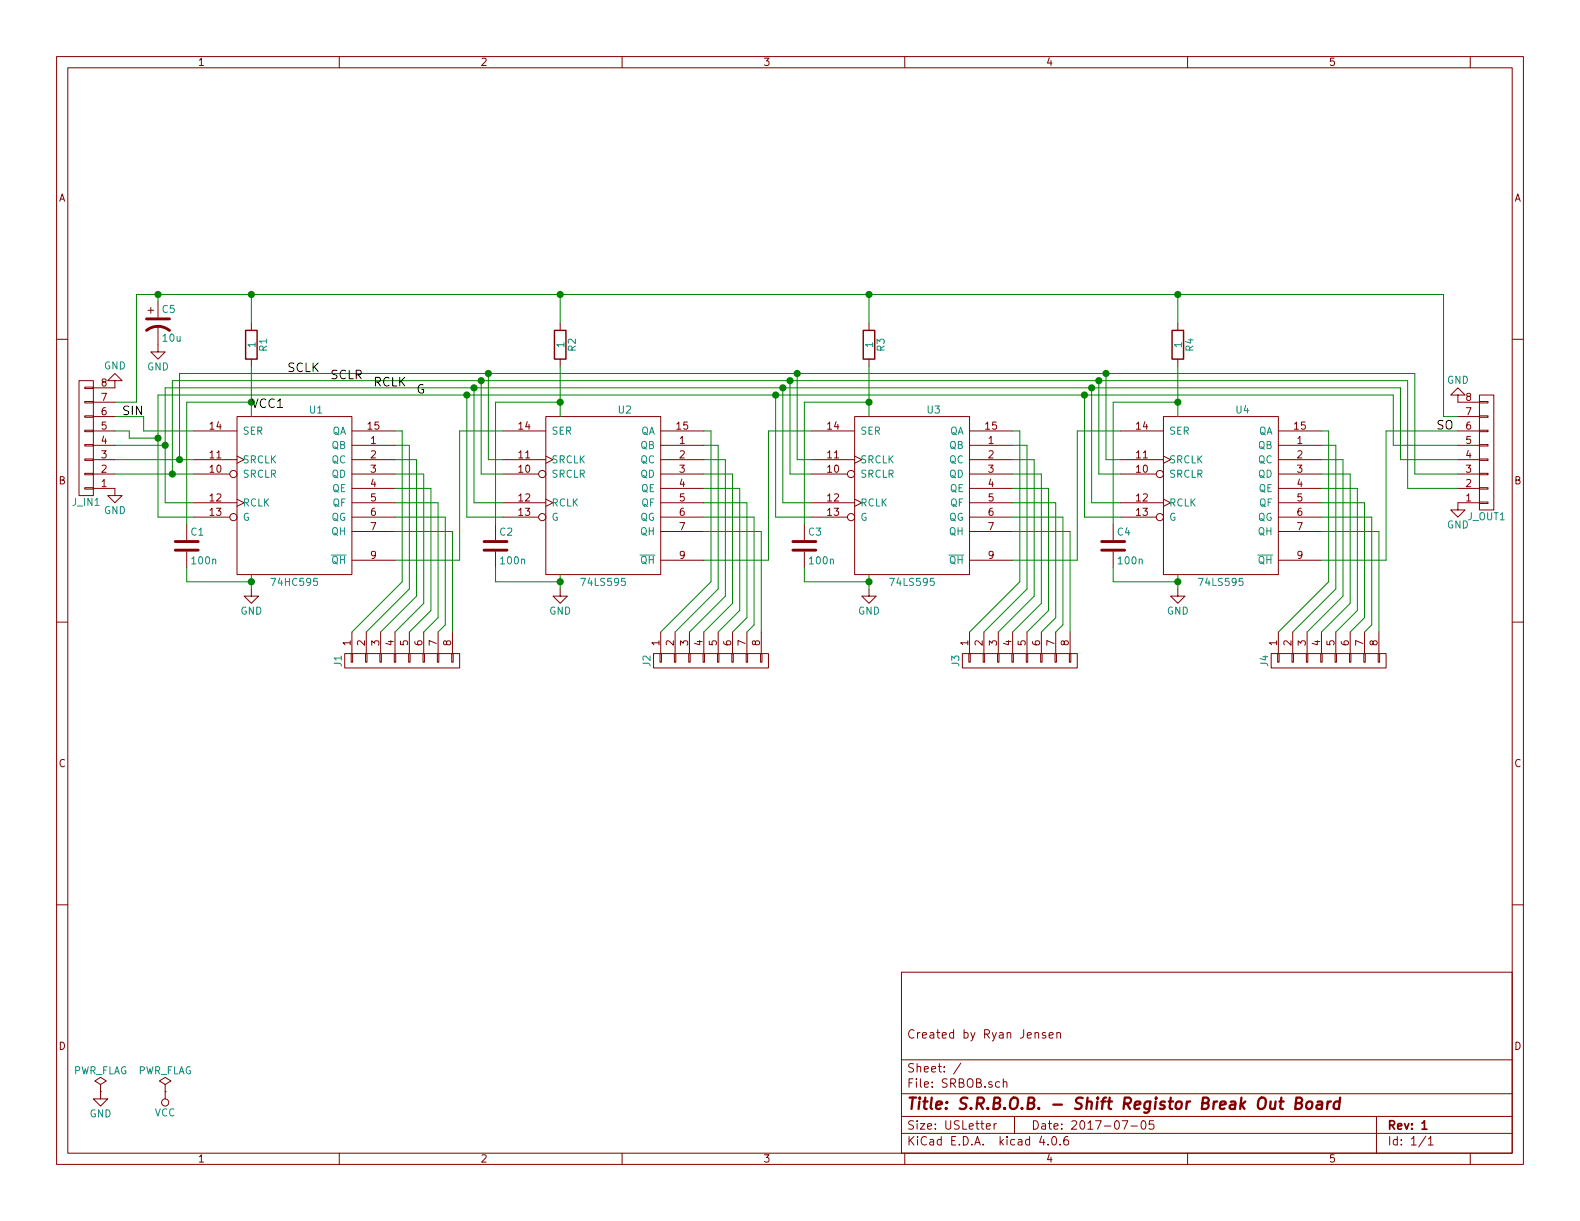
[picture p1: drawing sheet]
EESchema Schematic File Version 2
LIBS:power
LIBS:device
LIBS:transistors
LIBS:conn
LIBS:linear
LIBS:regul
LIBS:74xx
LIBS:cmos4000
LIBS:adc-dac
LIBS:memory
LIBS:xilinx
LIBS:microcontrollers
LIBS:dsp
LIBS:microchip
LIBS:analog_switches
LIBS:motorola
LIBS:texas
LIBS:intel
LIBS:audio
LIBS:interface
LIBS:digital-audio
LIBS:philips
LIBS:display
LIBS:cypress
LIBS:siliconi
LIBS:opto
LIBS:atmel
LIBS:contrib
LIBS:valves
LIBS:SRBOB-cache
EELAYER 25 0
EELAYER END
$Descr USLetter 11000 8500
encoding utf-8
Sheet 1 1
Title "S.R.B.O.B. - Shift Registor Break Out Board"
Date "2017-07-05"
Rev "1"
Comp ""
Comment1 "Created by Ryan Jensen"
Comment2 ""
Comment3 ""
Comment4 ""
$EndDescr
$Comp
L 74HC595 U1
U 1 1
P 2050 3450
F 0 "U1" H 2200 4050 50  0000 C CNN
F 1 "74HC595" H 2050 2850 50  0000 C CNN
F 2 "Housings_DIP:DIP-16_W7.62mm" H 2050 3450 50  0001 C CNN
F 3 "" H 2050 3450 50  0001 C CNN
	1    2050 3450
	1    0    0    -1  
$EndComp
$Comp
L 74LS595 U2
U 1 1
P 4200 3450
F 0 "U2" H 4350 4050 50  0000 C CNN
F 1 "74LS595" H 4200 2850 50  0000 C CNN
F 2 "Housings_DIP:DIP-16_W7.62mm" H 4200 3450 50  0001 C CNN
F 3 "" H 4200 3450 50  0001 C CNN
	1    4200 3450
	1    0    0    -1  
$EndComp
$Comp
L 74LS595 U3
U 1 1
P 6350 3450
F 0 "U3" H 6500 4050 50  0000 C CNN
F 1 "74LS595" H 6350 2850 50  0000 C CNN
F 2 "Housings_DIP:DIP-16_W7.62mm" H 6350 3450 50  0001 C CNN
F 3 "" H 6350 3450 50  0001 C CNN
	1    6350 3450
	1    0    0    -1  
$EndComp
$Comp
L 74LS595 U4
U 1 1
P 8500 3450
F 0 "U4" H 8650 4050 50  0000 C CNN
F 1 "74LS595" H 8500 2850 50  0000 C CNN
F 2 "Housings_DIP:DIP-16_W7.62mm" H 8500 3450 50  0001 C CNN
F 3 "" H 8500 3450 50  0001 C CNN
	1    8500 3450
	1    0    0    -1  
$EndComp
$Comp
L CONN_01X08 J1
U 1 1
P 2800 4600
F 0 "J1" H 2800 5050 50  0000 C CNN
F 1 "CONN_01X08" V 2900 4600 50  0001 C CNN
F 2 "Pin_Headers:Pin_Header_Straight_1x08_Pitch2.54mm" H 2800 4600 50  0001 C CNN
F 3 "" H 2800 4600 50  0001 C CNN
	1    2800 4600
	0    -1   1    0   
$EndComp
$Comp
L CONN_01X08 J2
U 1 1
P 4950 4600
F 0 "J2" H 4950 5050 50  0000 C CNN
F 1 "CONN_01X08" V 5050 4600 50  0001 C CNN
F 2 "Pin_Headers:Pin_Header_Straight_1x08_Pitch2.54mm" H 4950 4600 50  0001 C CNN
F 3 "" H 4950 4600 50  0001 C CNN
	1    4950 4600
	0    -1   1    0   
$EndComp
$Comp
L CONN_01X08 J3
U 1 1
P 7100 4600
F 0 "J3" H 7100 5050 50  0000 C CNN
F 1 "CONN_01X08" V 7200 4600 50  0001 C CNN
F 2 "Pin_Headers:Pin_Header_Straight_1x08_Pitch2.54mm" H 7100 4600 50  0001 C CNN
F 3 "" H 7100 4600 50  0001 C CNN
	1    7100 4600
	0    -1   1    0   
$EndComp
$Comp
L CONN_01X08 J4
U 1 1
P 9250 4600
F 0 "J4" H 9250 5050 50  0000 C CNN
F 1 "CONN_01X08" V 9350 4600 50  0001 C CNN
F 2 "Pin_Headers:Pin_Header_Straight_1x08_Pitch2.54mm" H 9250 4600 50  0001 C CNN
F 3 "" H 9250 4600 50  0001 C CNN
	1    9250 4600
	0    -1   1    0   
$EndComp
$Comp
L CONN_01X08 J_IN1
U 1 1
P 600 3050
F 0 "J_IN1" H 600 3500 50  0000 C CNN
F 1 "CONN_01X08" V 700 3050 50  0001 C CNN
F 2 "Pin_Headers:Pin_Header_Straight_1x08_Pitch2.54mm" H 600 3050 50  0001 C CNN
F 3 "" H 600 3050 50  0001 C CNN
	1    600  3050
	-1   0    0    1   
$EndComp
$Comp
L GND #PWR4
U 1 1
P 800 2700
F 0 "#PWR4" H 800 2450 50  0001 C CNN
F 1 "GND" H 800 2550 50  0000 C CNN
F 2 "" H 800 2700 50  0001 C CNN
F 3 "" H 800 2700 50  0001 C CNN
	1    800  2700
	-1   0    0    1   
$EndComp
$Comp
L GND #PWR5
U 1 1
P 800 3400
F 0 "#PWR5" H 800 3150 50  0001 C CNN
F 1 "GND" H 800 3250 50  0000 C CNN
F 2 "" H 800 3400 50  0001 C CNN
F 3 "" H 800 3400 50  0001 C CNN
	1    800  3400
	1    0    0    -1  
$EndComp
$Comp
L CONN_01X08 J_OUT1
U 1 1
P 10350 3150
F 0 "J_OUT1" H 10350 3600 50  0000 C CNN
F 1 "CONN_01X08" V 10450 3150 50  0001 C CNN
F 2 "Pin_Headers:Pin_Header_Straight_1x08_Pitch2.54mm" H 10350 3150 50  0001 C CNN
F 3 "" H 10350 3150 50  0001 C CNN
	1    10350 3150
	1    0    0    1   
$EndComp
$Comp
L GND #PWR10
U 1 1
P 10150 2800
F 0 "#PWR10" H 10150 2550 50  0001 C CNN
F 1 "GND" H 10150 2650 50  0000 C CNN
F 2 "" H 10150 2800 50  0001 C CNN
F 3 "" H 10150 2800 50  0001 C CNN
	1    10150 2800
	1    0    0    1   
$EndComp
$Comp
L GND #PWR11
U 1 1
P 10150 3500
F 0 "#PWR11" H 10150 3250 50  0001 C CNN
F 1 "GND" H 10150 3350 50  0000 C CNN
F 2 "" H 10150 3500 50  0001 C CNN
F 3 "" H 10150 3500 50  0001 C CNN
	1    10150 3500
	-1   0    0    -1  
$EndComp
$Comp
L R R1
U 1 1
P 1750 2400
F 0 "R1" V 1830 2400 50  0000 C CNN
F 1 "1" V 1750 2400 50  0000 C CNN
F 2 "Resistors_SMD:R_0603" V 1680 2400 50  0001 C CNN
F 3 "" H 1750 2400 50  0001 C CNN
	1    1750 2400
	1    0    0    -1  
$EndComp
$Comp
L R R2
U 1 1
P 3900 2400
F 0 "R2" V 3980 2400 50  0000 C CNN
F 1 "1" V 3900 2400 50  0000 C CNN
F 2 "Resistors_SMD:R_0603" V 3830 2400 50  0001 C CNN
F 3 "" H 3900 2400 50  0001 C CNN
	1    3900 2400
	1    0    0    -1  
$EndComp
$Comp
L R R4
U 1 1
P 8200 2400
F 0 "R4" V 8280 2400 50  0000 C CNN
F 1 "1" V 8200 2400 50  0000 C CNN
F 2 "Resistors_SMD:R_0603" V 8130 2400 50  0001 C CNN
F 3 "" H 8200 2400 50  0001 C CNN
	1    8200 2400
	1    0    0    -1  
$EndComp
$Comp
L R R3
U 1 1
P 6050 2400
F 0 "R3" V 6130 2400 50  0000 C CNN
F 1 "1" V 6050 2400 50  0000 C CNN
F 2 "Resistors_SMD:R_0603" V 5980 2400 50  0001 C CNN
F 3 "" H 6050 2400 50  0001 C CNN
	1    6050 2400
	1    0    0    -1  
$EndComp
$Comp
L C C4
U 1 1
P 7750 3800
F 0 "C4" H 7775 3900 50  0000 L CNN
F 1 "100n" H 7775 3700 50  0000 L CNN
F 2 "Capacitors_SMD:C_0603" H 7788 3650 50  0001 C CNN
F 3 "" H 7750 3800 50  0001 C CNN
	1    7750 3800
	1    0    0    -1  
$EndComp
$Comp
L C C3
U 1 1
P 5600 3800
F 0 "C3" H 5625 3900 50  0000 L CNN
F 1 "100n" H 5625 3700 50  0000 L CNN
F 2 "Capacitors_SMD:C_0603" H 5638 3650 50  0001 C CNN
F 3 "" H 5600 3800 50  0001 C CNN
	1    5600 3800
	1    0    0    -1  
$EndComp
$Comp
L C C2
U 1 1
P 3450 3800
F 0 "C2" H 3475 3900 50  0000 L CNN
F 1 "100n" H 3475 3700 50  0000 L CNN
F 2 "Capacitors_SMD:C_0603" H 3488 3650 50  0001 C CNN
F 3 "" H 3450 3800 50  0001 C CNN
	1    3450 3800
	1    0    0    -1  
$EndComp
$Comp
L C C1
U 1 1
P 1300 3800
F 0 "C1" H 1325 3900 50  0000 L CNN
F 1 "100n" H 1325 3700 50  0000 L CNN
F 2 "Capacitors_SMD:C_0603" H 1338 3650 50  0001 C CNN
F 3 "" H 1300 3800 50  0001 C CNN
	1    1300 3800
	1    0    0    -1  
$EndComp
$Comp
L GND #PWR6
U 1 1
P 1750 4100
F 0 "#PWR6" H 1750 3850 50  0001 C CNN
F 1 "GND" H 1750 3950 50  0000 C CNN
F 2 "" H 1750 4100 50  0001 C CNN
F 3 "" H 1750 4100 50  0001 C CNN
	1    1750 4100
	1    0    0    -1  
$EndComp
$Comp
L GND #PWR7
U 1 1
P 3900 4100
F 0 "#PWR7" H 3900 3850 50  0001 C CNN
F 1 "GND" H 3900 3950 50  0000 C CNN
F 2 "" H 3900 4100 50  0001 C CNN
F 3 "" H 3900 4100 50  0001 C CNN
	1    3900 4100
	1    0    0    -1  
$EndComp
$Comp
L GND #PWR8
U 1 1
P 6050 4100
F 0 "#PWR8" H 6050 3850 50  0001 C CNN
F 1 "GND" H 6050 3950 50  0000 C CNN
F 2 "" H 6050 4100 50  0001 C CNN
F 3 "" H 6050 4100 50  0001 C CNN
	1    6050 4100
	1    0    0    -1  
$EndComp
$Comp
L GND #PWR9
U 1 1
P 8200 4100
F 0 "#PWR9" H 8200 3850 50  0001 C CNN
F 1 "GND" H 8200 3950 50  0000 C CNN
F 2 "" H 8200 4100 50  0001 C CNN
F 3 "" H 8200 4100 50  0001 C CNN
	1    8200 4100
	1    0    0    -1  
$EndComp
$Comp
L CP1 C5
U 1 1
P 1100 2250
F 0 "C5" H 1125 2350 50  0000 L CNN
F 1 "10u" H 1125 2150 50  0000 L CNN
F 2 "Capacitors_Tantalum_SMD:CP_Tantalum_Case-B_EIA-3528-21_Wave" H 1100 2250 50  0001 C CNN
F 3 "" H 1100 2250 50  0001 C CNN
	1    1100 2250
	1    0    0    -1  
$EndComp
$Comp
L GND #PWR1
U 1 1
P 1100 2400
F 0 "#PWR1" H 1100 2150 50  0001 C CNN
F 1 "GND" H 1100 2250 50  0000 C CNN
F 2 "" H 1100 2400 50  0001 C CNN
F 3 "" H 1100 2400 50  0001 C CNN
	1    1100 2400
	1    0    0    -1  
$EndComp
Wire Wire Line
	3200 3900 3200 3000
Wire Wire Line
	3200 3000 3500 3000
Wire Wire Line
	4900 3900 5350 3900
Wire Wire Line
	5350 3900 5350 3000
Wire Wire Line
	5350 3000 5650 3000
Wire Wire Line
	7050 3900 7500 3900
Wire Wire Line
	7500 3900 7500 3000
Wire Wire Line
	7500 3000 7800 3000
Wire Wire Line
	1200 2650 1200 3300
Wire Wire Line
	1200 2650 9800 2650
Wire Wire Line
	3350 2650 3350 3300
Wire Wire Line
	3350 3300 3500 3300
Wire Wire Line
	5650 3300 5500 3300
Wire Wire Line
	5500 3300 5500 2650
Connection ~ 3350 2650
Wire Wire Line
	7800 3300 7650 3300
Wire Wire Line
	7650 3300 7650 2650
Connection ~ 5500 2650
Wire Wire Line
	1250 2600 9850 2600
Wire Wire Line
	5550 2600 5550 3200
Wire Wire Line
	5550 3200 5650 3200
Wire Wire Line
	3500 3200 3400 3200
Wire Wire Line
	3400 3200 3400 2600
Connection ~ 5550 2600
Wire Wire Line
	800  3300 1350 3300
Wire Wire Line
	800  3200 1350 3200
Wire Wire Line
	1250 2600 1250 3200
Connection ~ 3400 2600
Wire Wire Line
	1150 3500 1350 3500
Wire Wire Line
	1150 2700 1150 3500
Wire Wire Line
	1150 2700 9750 2700
Wire Wire Line
	3300 2700 3300 3500
Wire Wire Line
	3300 3500 3500 3500
Wire Wire Line
	5450 2700 5450 3500
Wire Wire Line
	5450 3500 5650 3500
Connection ~ 3300 2700
Wire Wire Line
	7600 2700 7600 3500
Wire Wire Line
	7600 3500 7800 3500
Connection ~ 5450 2700
Wire Wire Line
	1100 3600 1350 3600
Wire Wire Line
	1100 2750 1100 3600
Wire Wire Line
	1100 2750 9700 2750
Wire Wire Line
	7550 2750 7550 3600
Wire Wire Line
	7550 3600 7800 3600
Wire Wire Line
	5650 3600 5400 3600
Wire Wire Line
	5400 3600 5400 2750
Connection ~ 5400 2750
Wire Wire Line
	3500 3600 3250 3600
Wire Wire Line
	3250 3600 3250 2750
Connection ~ 3250 2750
Wire Wire Line
	3150 3700 3150 4400
Wire Wire Line
	3100 3600 3100 4350
Wire Wire Line
	3050 3500 3050 4300
Wire Wire Line
	3000 3400 3000 4250
Wire Wire Line
	2950 3300 2950 4200
Wire Wire Line
	2900 3200 2900 4150
Wire Wire Line
	2850 3100 2850 4100
Wire Wire Line
	2800 3000 2800 4050
Wire Wire Line
	4950 3000 4950 4050
Wire Wire Line
	7100 3000 7100 4050
Wire Wire Line
	9250 3000 9250 4050
Wire Wire Line
	9250 3000 9200 3000
Wire Wire Line
	7100 3000 7050 3000
Wire Wire Line
	4950 3000 4900 3000
Wire Wire Line
	2750 3900 3200 3900
Wire Wire Line
	2750 3000 2800 3000
Wire Wire Line
	2850 3100 2750 3100
Wire Wire Line
	2750 3200 2900 3200
Wire Wire Line
	2950 3300 2750 3300
Wire Wire Line
	2750 3400 3000 3400
Wire Wire Line
	3050 3500 2750 3500
Wire Wire Line
	2750 3600 3100 3600
Wire Wire Line
	3150 3700 2750 3700
Wire Wire Line
	4900 3100 5000 3100
Wire Wire Line
	5000 3100 5000 4100
Wire Wire Line
	4900 3200 5050 3200
Wire Wire Line
	5050 3200 5050 4150
Wire Wire Line
	4900 3300 5100 3300
Wire Wire Line
	5100 3300 5100 4200
Wire Wire Line
	4900 3400 5150 3400
Wire Wire Line
	5150 3400 5150 4250
Wire Wire Line
	4900 3500 5200 3500
Wire Wire Line
	5200 3500 5200 4300
Wire Wire Line
	4900 3600 5250 3600
Wire Wire Line
	5250 3600 5250 4350
Wire Wire Line
	4900 3700 5300 3700
Wire Wire Line
	5300 3700 5300 4400
Wire Wire Line
	7050 3100 7150 3100
Wire Wire Line
	7150 3100 7150 4100
Wire Wire Line
	7050 3200 7200 3200
Wire Wire Line
	7200 3200 7200 4150
Wire Wire Line
	7050 3300 7250 3300
Wire Wire Line
	7250 3300 7250 4200
Wire Wire Line
	7050 3400 7300 3400
Wire Wire Line
	7300 3400 7300 4250
Wire Wire Line
	7050 3500 7350 3500
Wire Wire Line
	7350 3500 7350 4300
Wire Wire Line
	7050 3600 7400 3600
Wire Wire Line
	7400 3600 7400 4350
Wire Wire Line
	7050 3700 7450 3700
Wire Wire Line
	7450 3700 7450 4400
Wire Wire Line
	9200 3100 9300 3100
Wire Wire Line
	9300 3100 9300 4100
Wire Wire Line
	9200 3200 9350 3200
Wire Wire Line
	9350 3200 9350 4150
Wire Wire Line
	9200 3300 9400 3300
Wire Wire Line
	9400 3300 9400 4200
Wire Wire Line
	9200 3400 9450 3400
Wire Wire Line
	9450 3400 9450 4250
Wire Wire Line
	9200 3500 9500 3500
Wire Wire Line
	9500 3500 9500 4300
Wire Wire Line
	9200 3600 9550 3600
Wire Wire Line
	9550 3600 9550 4350
Wire Wire Line
	9200 3700 9600 3700
Wire Wire Line
	9600 3700 9600 4400
Wire Wire Line
	9650 3900 9200 3900
Wire Wire Line
	9650 3000 9650 3900
Wire Wire Line
	2800 4050 2450 4400
Wire Wire Line
	2850 4100 2550 4400
Wire Wire Line
	2900 4150 2650 4400
Wire Wire Line
	2950 4200 2750 4400
Wire Wire Line
	3000 4250 2850 4400
Wire Wire Line
	3050 4300 2950 4400
Wire Wire Line
	3100 4350 3050 4400
Wire Wire Line
	4950 4050 4600 4400
Wire Wire Line
	5000 4100 4700 4400
Wire Wire Line
	5050 4150 4800 4400
Wire Wire Line
	5100 4200 4900 4400
Wire Wire Line
	5150 4250 5000 4400
Wire Wire Line
	5200 4300 5100 4400
Wire Wire Line
	5250 4350 5200 4400
Wire Wire Line
	7100 4050 6750 4400
Wire Wire Line
	7150 4100 6850 4400
Wire Wire Line
	7200 4150 6950 4400
Wire Wire Line
	7250 4200 7050 4400
Wire Wire Line
	7300 4250 7150 4400
Wire Wire Line
	7350 4300 7250 4400
Wire Wire Line
	7400 4350 7350 4400
Wire Wire Line
	9250 4050 8900 4400
Wire Wire Line
	9300 4100 9000 4400
Wire Wire Line
	9350 4150 9100 4400
Wire Wire Line
	9400 4200 9200 4400
Wire Wire Line
	9450 4250 9300 4400
Wire Wire Line
	9500 4300 9400 4400
Wire Wire Line
	9550 4350 9500 4400
Wire Wire Line
	9700 2750 9700 3100
Connection ~ 7550 2750
Wire Wire Line
	9750 2700 9750 3200
Connection ~ 7600 2700
Wire Wire Line
	9800 2650 9800 3400
Connection ~ 7650 2650
Wire Wire Line
	9850 2600 9850 3300
Connection ~ 7700 2600
Wire Wire Line
	1750 2550 1750 2900
Wire Wire Line
	6050 2550 6050 2900
Wire Wire Line
	3900 2550 3900 2900
Wire Wire Line
	8200 2550 8200 2900
Wire Wire Line
	1750 2050 1750 2250
Wire Wire Line
	950  2050 10050 2050
Wire Wire Line
	3900 2050 3900 2250
Wire Wire Line
	6050 2050 6050 2250
Connection ~ 3900 2050
Wire Wire Line
	8200 2050 8200 2250
Connection ~ 6050 2050
Connection ~ 1750 2050
Wire Wire Line
	950  2050 950  2800
Wire Wire Line
	950  2800 800  2800
Wire Wire Line
	10050 2900 10150 2900
Wire Wire Line
	10050 2050 10050 2900
Connection ~ 8200 2050
Wire Wire Line
	7800 3200 7700 3200
Wire Wire Line
	7700 3200 7700 2600
Wire Wire Line
	8200 2800 7750 2800
Wire Wire Line
	7750 2800 7750 3650
Connection ~ 8200 2800
Wire Wire Line
	1750 2800 1300 2800
Wire Wire Line
	1300 2800 1300 3650
Connection ~ 1750 2800
Wire Wire Line
	6050 2800 5600 2800
Wire Wire Line
	5600 2800 5600 3650
Connection ~ 6050 2800
Wire Wire Line
	3900 2800 3450 2800
Wire Wire Line
	3450 2800 3450 3650
Connection ~ 3900 2800
Wire Wire Line
	1750 4000 1750 4100
Wire Wire Line
	1300 4050 1750 4050
Wire Wire Line
	1300 4050 1300 3950
Connection ~ 1750 4050
Wire Wire Line
	8200 4000 8200 4100
Wire Wire Line
	8200 4050 7750 4050
Wire Wire Line
	7750 4050 7750 3950
Connection ~ 8200 4050
Wire Wire Line
	5600 3950 5600 4050
Wire Wire Line
	5600 4050 6050 4050
Wire Wire Line
	6050 4000 6050 4100
Connection ~ 6050 4050
Wire Wire Line
	3900 4000 3900 4100
Wire Wire Line
	3900 4050 3450 4050
Wire Wire Line
	3450 4050 3450 3950
Connection ~ 3900 4050
Wire Wire Line
	1350 3000 1000 3000
Wire Wire Line
	1000 3000 1000 2900
Wire Wire Line
	1000 2900 800  2900
Wire Wire Line
	800  3000 900  3000
Wire Wire Line
	900  3000 900  3050
Wire Wire Line
	900  3050 1100 3050
Connection ~ 1100 3050
Wire Wire Line
	1150 3100 800  3100
Connection ~ 1150 3100
Connection ~ 1250 3200
Connection ~ 1200 3300
Wire Wire Line
	9800 3400 10150 3400
Wire Wire Line
	9850 3300 10150 3300
Wire Wire Line
	9650 3000 10150 3000
Wire Wire Line
	9750 3200 10150 3200
Wire Wire Line
	9700 3100 10150 3100
Text Label 1750 2850 0    60   ~ 0
VCC1
$Comp
L PWR_FLAG #FLG1
U 1 1
P 700 7600
F 0 "#FLG1" H 700 7675 50  0001 C CNN
F 1 "PWR_FLAG" H 700 7750 50  0000 C CNN
F 2 "" H 700 7600 50  0001 C CNN
F 3 "" H 700 7600 50  0001 C CNN
	1    700  7600
	1    0    0    -1  
$EndComp
$Comp
L GND #PWR2
U 1 1
P 700 7600
F 0 "#PWR2" H 700 7350 50  0001 C CNN
F 1 "GND" H 700 7450 50  0000 C CNN
F 2 "" H 700 7600 50  0001 C CNN
F 3 "" H 700 7600 50  0001 C CNN
	1    700  7600
	1    0    0    -1  
$EndComp
$Comp
L PWR_FLAG #FLG2
U 1 1
P 1150 7600
F 0 "#FLG2" H 1150 7675 50  0001 C CNN
F 1 "PWR_FLAG" H 1150 7750 50  0000 C CNN
F 2 "" H 1150 7600 50  0001 C CNN
F 3 "" H 1150 7600 50  0001 C CNN
	1    1150 7600
	1    0    0    -1  
$EndComp
$Comp
L VCC #PWR3
U 1 1
P 1150 7600
F 0 "#PWR3" H 1150 7450 50  0001 C CNN
F 1 "VCC" H 1150 7750 50  0000 C CNN
F 2 "" H 1150 7600 50  0001 C CNN
F 3 "" H 1150 7600 50  0001 C CNN
	1    1150 7600
	-1   0    0    1   
$EndComp
Text Label 2300 2650 0    60   ~ 0
SCLR
Text Label 2000 2600 0    60   ~ 0
SCLK
Text Label 2600 2700 0    60   ~ 0
RCLK
Text Label 2900 2750 0    60   ~ 0
G
Text Label 850  2900 0    60   ~ 0
SIN
Text Label 10000 3000 0    60   ~ 0
SO
Wire Wire Line
	1100 2100 1100 2050
Connection ~ 1100 2050
$EndSCHEMATC
